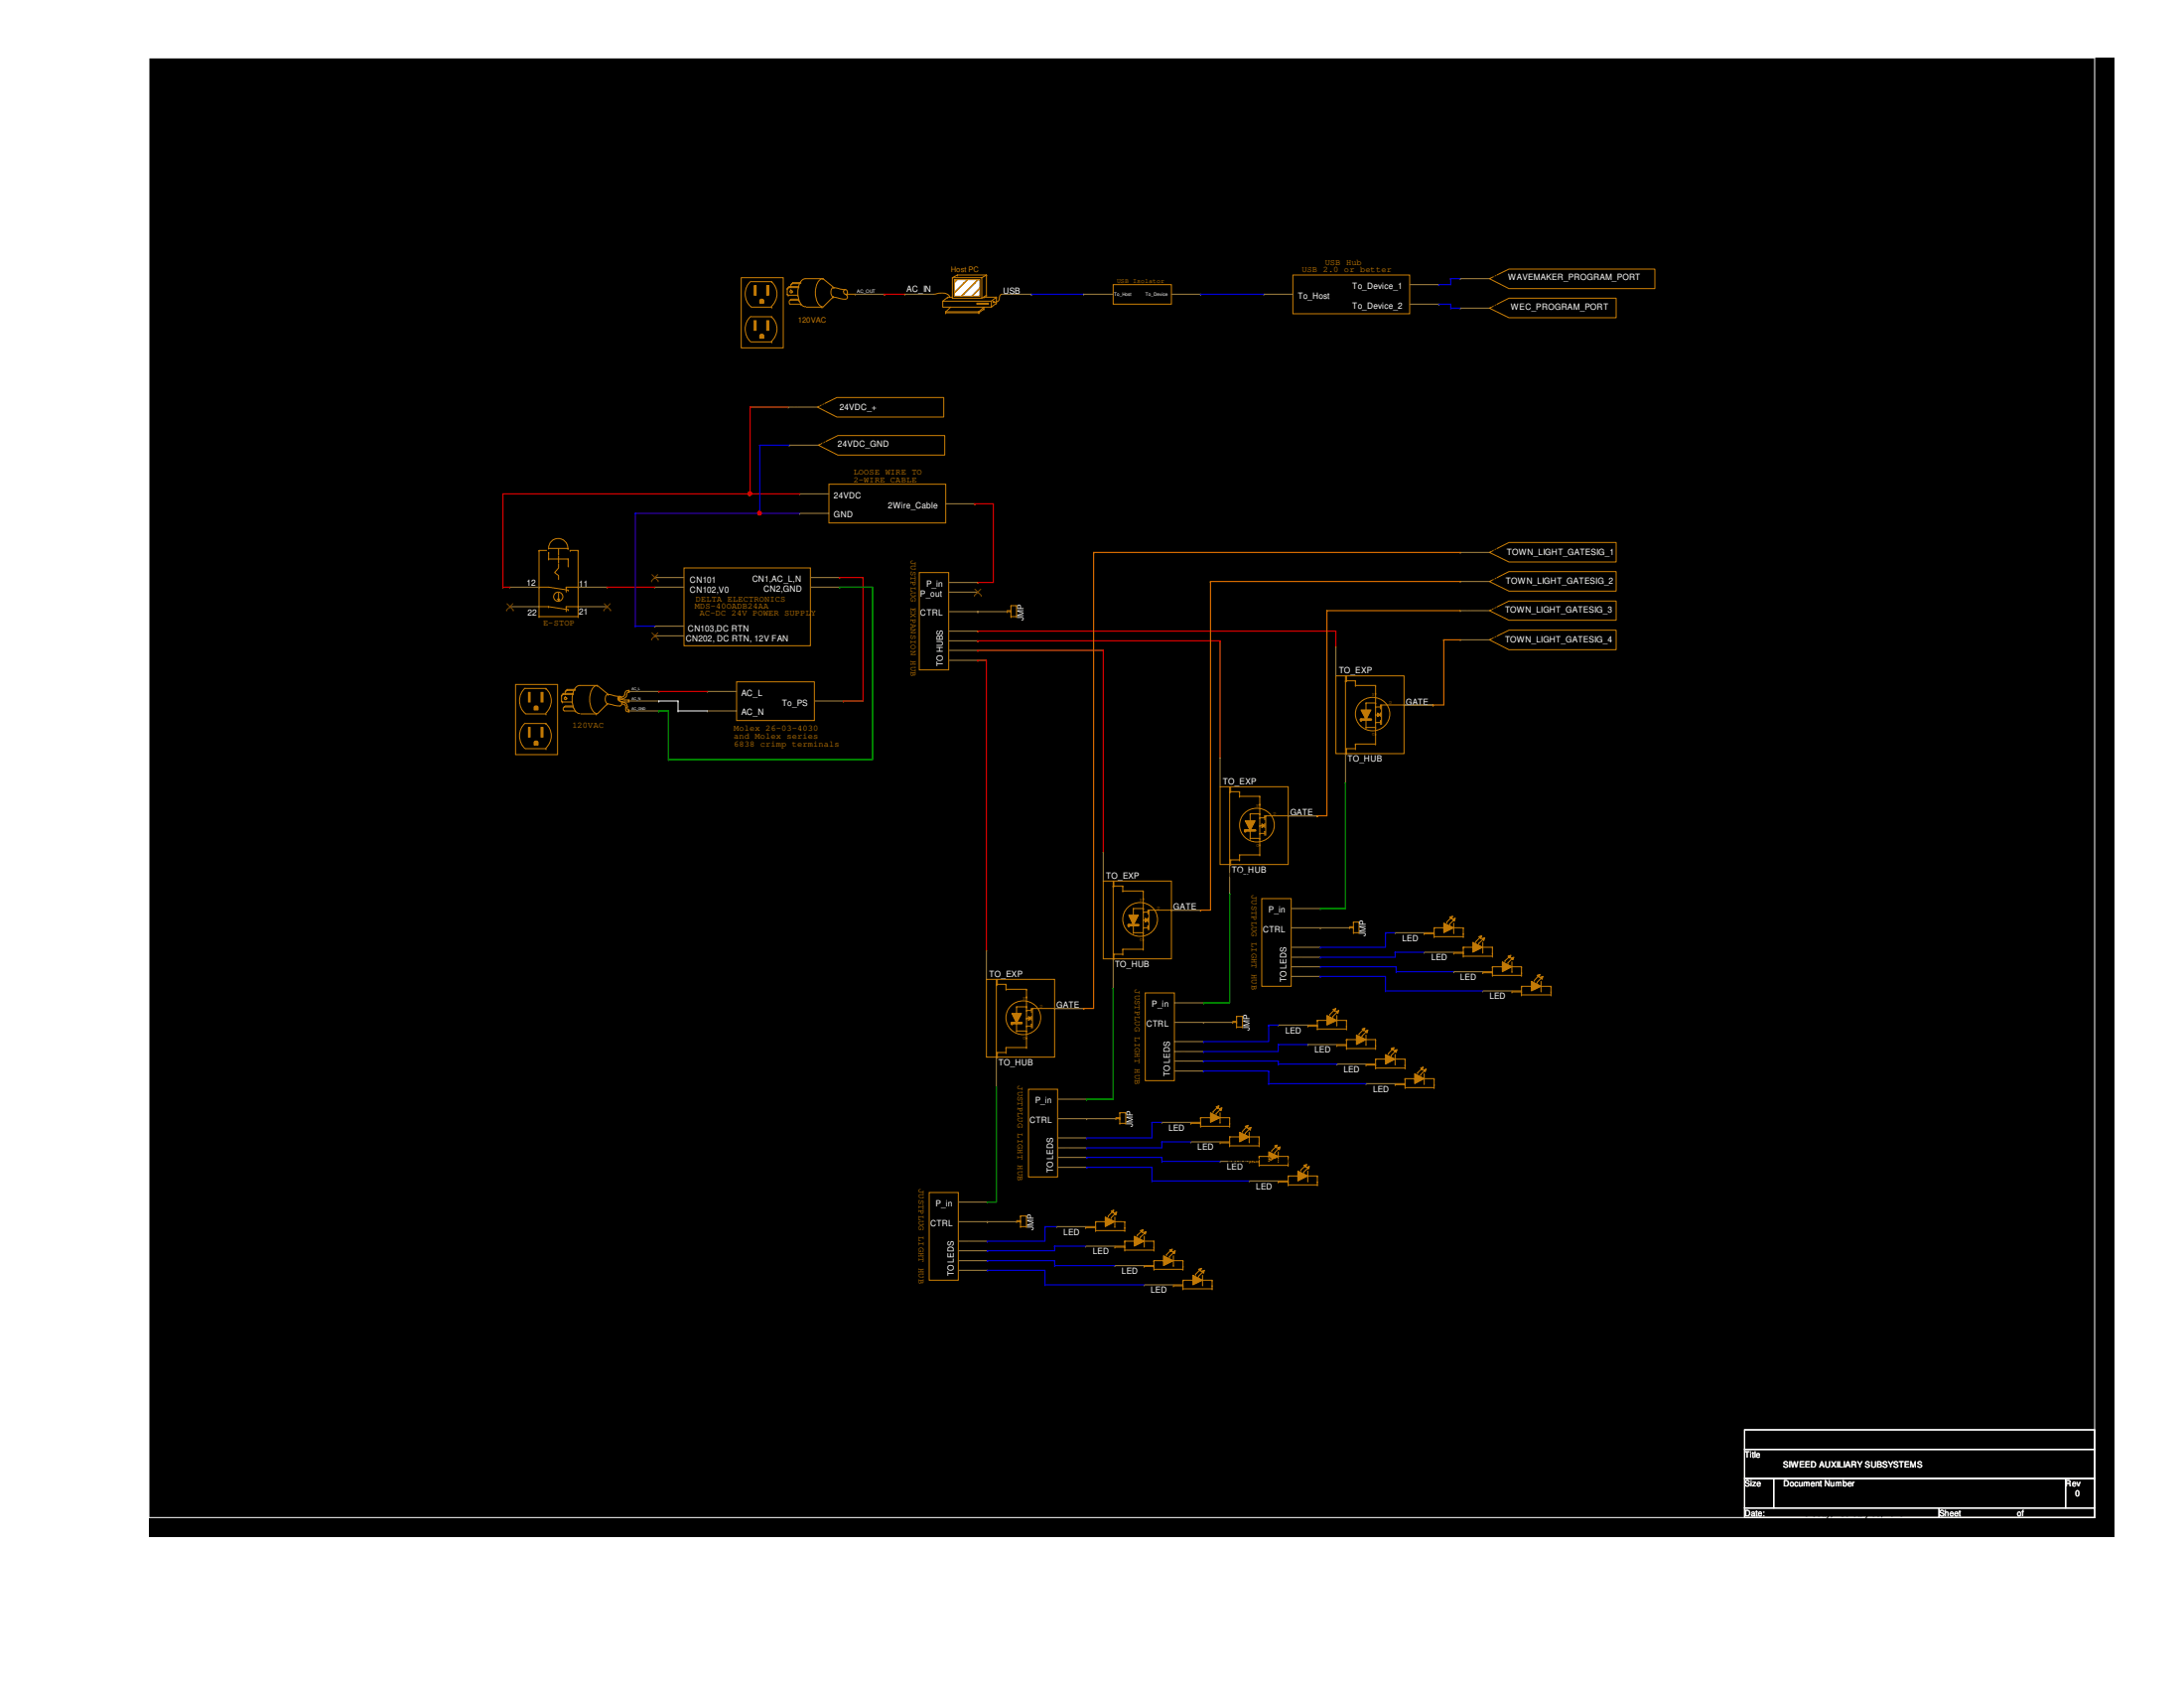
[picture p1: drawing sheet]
# OrCAD Capture schematic SIWEED_ELECTRONICS_AUX_SUBSYSTEMS.DSN
size C; title: SIWEED AUXILIARY SUBSYSTEMS; rev: 0

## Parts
24VDC_+  Terminator
24VDC_GND  Terminator
CONN1  JustPlug_2Wire_To_Cable
CONN2  2Wire_To_Molex_Connector
D1  WoodlandScenics_LED
D2  WoodlandScenics_LED
D3  WoodlandScenics_LED
D4  WoodlandScenics_LED
D5  WoodlandScenics_LED
D6  WoodlandScenics_LED
D7  WoodlandScenics_LED
D8  WoodlandScenics_LED
D9  WoodlandScenics_LED
D10  WoodlandScenics_LED
D11  WoodlandScenics_LED
D12  WoodlandScenics_LED
D13  WoodlandScenics_LED
D14  WoodlandScenics_LED
D15  WoodlandScenics_LED
D16  WoodlandScenics_LED
H1  USB_Hub
HOST1  Host_Computer
I1  USB_Isolator
J1  2P_JUMPER
J2  2P_JUMPER
J3  2P_JUMPER
J4  2P_JUMPER
J5  2P_JUMPER
OUT1  AC_Outlet
OUT2  AC_Outlet_3wire
PS1  Delta_24V_PowerSupply
PS2  WoodlandScenics_Expander
PS3  WoodLandScenics_JustPlug_Hub
PS4  WoodLandScenics_JustPlug_Hub
PS5  WoodLandScenics_JustPlug_Hub
PS6  WoodLandScenics_JustPlug_Hub
Q1  STM_STP160N3LL
Q2  STM_STP160N3LL
Q3  STM_STP160N3LL
Q4  STM_STP160N3LL
TOWN_LIGHT_GATESIG_1  Terminator
TOWN_LIGHT_GATESIG_2  Terminator
TOWN_LIGHT_GATESIG_3  Terminator
TOWN_LIGHT_GATESIG_4  Terminator
U1  EAO E-Stop
WAVEMAKER_PROGRAM_PORT  Terminator
WEC_PROGRAM_PORT  Terminator

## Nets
N23282: PS4.1(P_in) Q3.3(TO_HUB)
N23294: PS5.1(P_in) Q1.3(TO_HUB)
N23306: PS6.1(P_in) Q4.3(TO_HUB)
N23394: PS3.1(P_in) Q2.3(TO_HUB)
N24842: PS2.HUB1 Q4.2(TO_EXP)
N24894: PS2.HUB2 Q1.2(TO_EXP)
N24954: PS2.HUB3 Q3.2(TO_EXP)
N24963: PS2.TO_HUBS Q2.2(TO_EXP)
N26390: D1.1(LED) PS6.3(LED1)
N26410: D2.1(LED) PS6.4(LED2)
N26422: D3.1(LED) PS6.5(LED3)
N26434: D4.1(LED) PS6.6(TO_LEDS)
N26476: D5.1(LED) PS5.3(LED1)
N26488: D6.1(LED) PS5.4(LED2)
N26500: D7.1(LED) PS5.5(LED3)
N26512: D8.1(LED) PS5.6(TO_LEDS)
N26524: D9.1(LED) PS4.3(LED1)
N26536: D10.1(LED) PS4.4(LED2)
N26548: D11.1(LED) PS4.5(LED3)
N26560: D12.1(LED) PS4.6(TO_LEDS)
N26572: D13.1(LED) PS3.3(LED1)
N26584: D14.1(LED) PS3.4(LED2)
N26596: D15.1(LED) PS3.5(LED3)
N26608: D16.1(LED) PS3.6(TO_LEDS)
N27364: Q2.1(GATE) Q2.GATE TOWN_LIGHT_GATESIG_1.1(TO/FROM)
N27384: Q3.1(GATE) Q3.GATE TOWN_LIGHT_GATESIG_2.1(TO/FROM)
N27399: Q1.1(GATE) Q1.GATE TOWN_LIGHT_GATESIG_3.1(TO/FROM)
N27422: Q4.1(GATE) Q4.GATE TOWN_LIGHT_GATESIG_4.1(TO/FROM)
N37974: PS1.CN102,V0 U1.11
N37983: 24VDC_+.1(TO/FROM) CONN1.24VDC U1.12
N38011: 24VDC_GND.1(TO/FROM) CONN1.GND PS1.CN103,DC_RTN
N38296: H1.To_Device_2 WEC_PROGRAM_PORT.1(TO/FROM)
N38312: H1.To_Device_1 WAVEMAKER_PROGRAM_PORT.1(TO/FROM)
N38366: H1.To_Host I1.To_Device
N38598: CONN1.2Wire_Cable PS2.P_in
N39345: HOST1.USB I1.To_Host
N40102: HOST1.AC_IN OUT1.AC_OUT
N40272: CONN2.AC_L OUT2.AC_L
N40276: CONN2.AC_N OUT2.AC_N
N40288: CONN2.To_PS PS1.CN1,AC_L,N
N40300: OUT2.AC_GND PS1.CN2,GND
N80587: J2.JMP PS5.2(CTRL)
N80588: J5.JMP PS2.CTRL
N80589: J4.JMP PS3.2(CTRL)
N80590: J1.JMP PS6.2(CTRL)
N80591: J3.JMP PS4.2(CTRL)

Not connected (* = marked no-connect by the designer): PS1 CN101* CN202,_DC_RTN,_12V_FAN*; PS2 P_out*; U1 21* 22*
